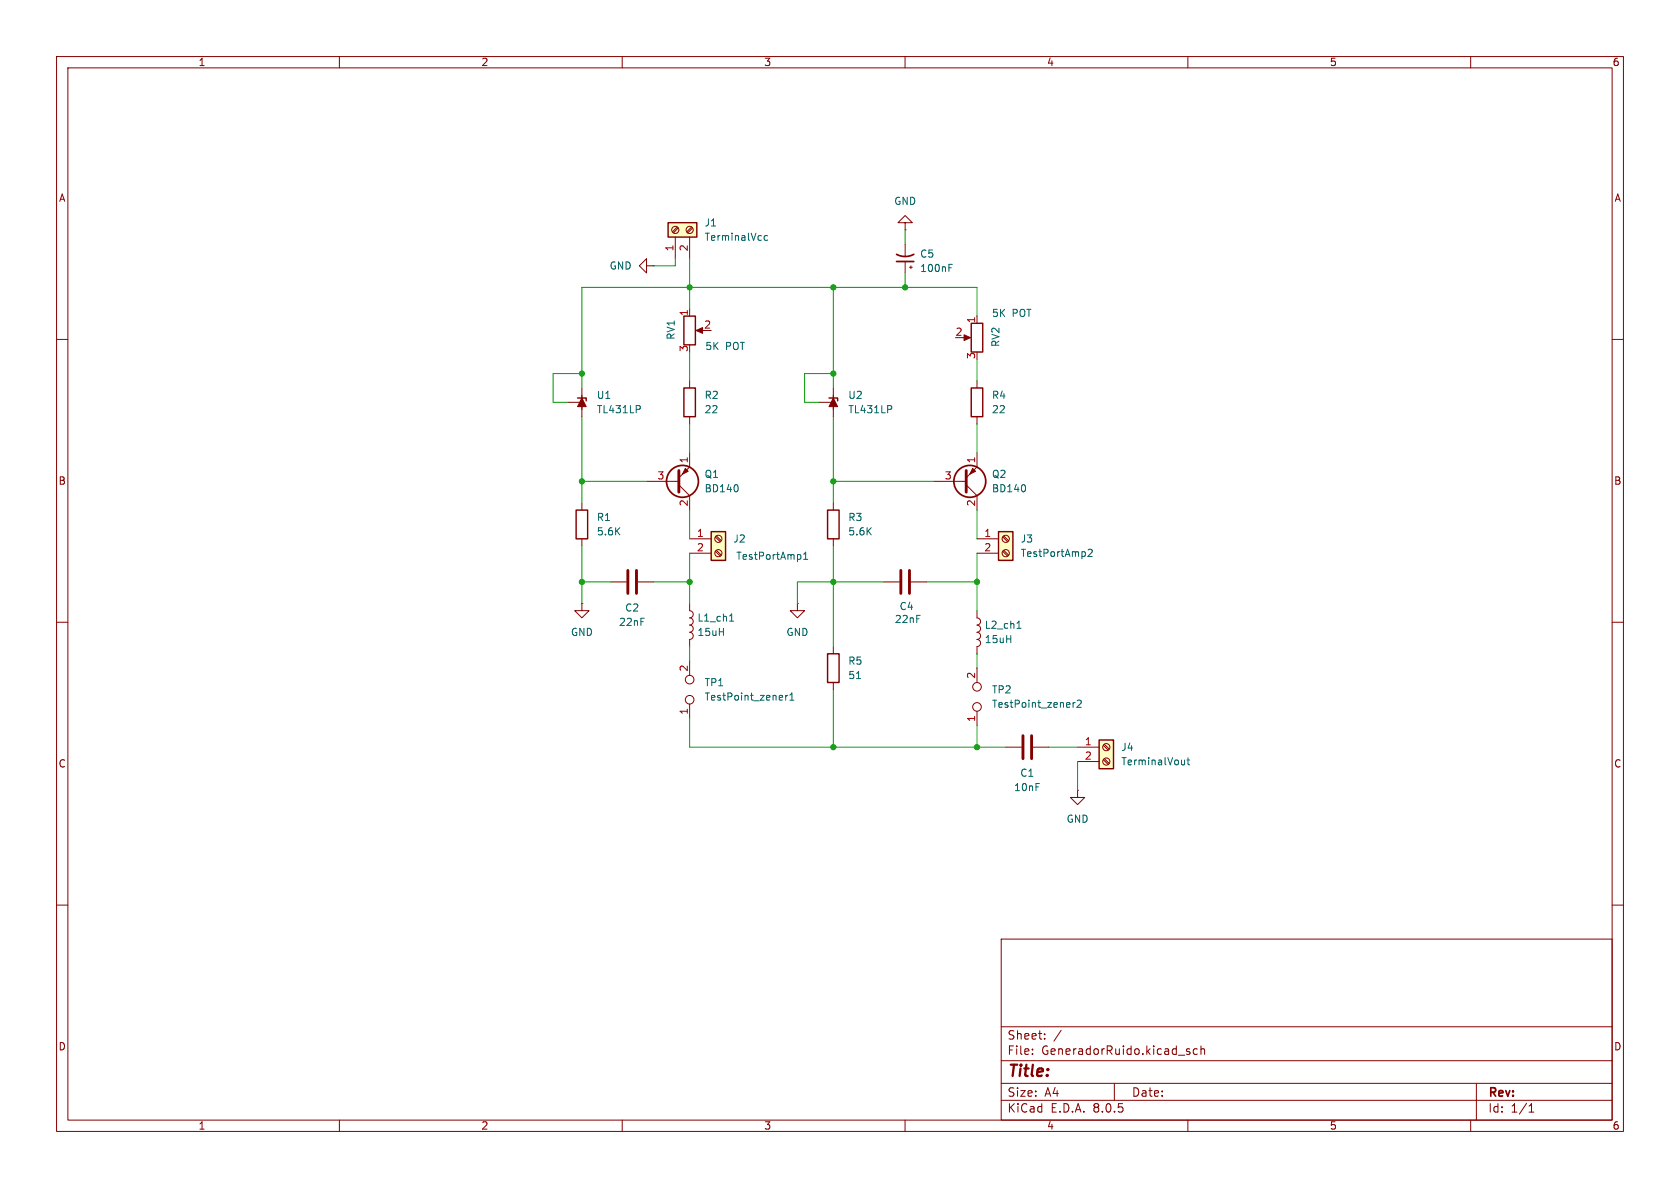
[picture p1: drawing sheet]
<svg xmlns="http://www.w3.org/2000/svg" width="297mm" height="210mm" viewBox="0 0 297 210" stroke-linecap="round" stroke-linejoin="round" font-family="sans-serif">
<g fill="none" stroke="#840000" stroke-width=".18">
<path d="M10 10h277v190h-277zM12 12h273v186h-273zM60 10v2M110 10v2M160 10v2M210 10v2M260 10v2M10 60h2M285 60h2M10 110h2M107.9 102.9h2.8M112.8 102.9h2.8"/>
<path d="M141 106.7v1.3h1.2l-1.2 1.2-1.3-1.2h1.3M141 106.7h.1M285 110h2M10 160h2M285 160h2M177 166h108v32h-108zM60 198v2M110 198v2M160 198v2M177 194.5h108M177 191.5h108M177 187.5h108"/>
<path d="M177 181.5h108M182.5 186.3v.1M182.5 185.5v.1M184.7 183.6v.1M184.7 182.8v.1M187.6 182.1l-1.3 2M197 191.5v3M210 185.9l.3 .1 .1 .2-.2 .2h-.3M210 185.4l.3 .1M210 198v2M211.7 185.5l-.5-.1-.2 .3v.4l.1 .2h.6M212.3 185.5l.2-.1 .4 .1 .1 .9"/>
<path d="M212.3 184.9v1.5M260 198v2M261 191.5v6.5M270.3 196.6h.9M270.3 195.5l.4-.4v1.5"/>
</g>
<path d="M111 100.8v4.1M112.5 100.8v4.1" fill="none" stroke="#840000" stroke-width=".51"/>
<path d="M125.7 94h2.6v5.1h-2.6z" fill="#ffffc2"/>
<path d="M125.7 94h2.6v5.1h-2.6z" fill="none" stroke="#840000" stroke-width=".25"/>
<g fill="none" stroke="#840000" stroke-width=".18">
<path d="M121.9 95.3h3.8M121.9 97.8h3.8M126.5 97.5l.8 .8M126.5 94.9l.8 .9M126.6 97.3l.9 .8M126.6 94.7l.9 .9"/>
<circle cx="127" cy="95.2" r=".63"/>
<circle cx="127" cy="97.8" r=".63"/>
</g>
<path d="M142.1 98.9h.7M142.1 98l.3-.4v1.3" fill="none" stroke="#006464" stroke-width=".18"/>
<path d="M176.5 94h2.6v5.1h-2.6z" fill="#ffffc2"/>
<path d="M102.1 70.4h1.5v.5M146.6 70.4h1.5v.5M101.9 90.2h2v5.1h-2zM146.3 90.2h2v5.1h-2zM176.5 94h2.6v5.1h-2.6zM146.3 115.6h2v5.1h-2z" fill="none" stroke="#840000" stroke-width=".25"/>
<g fill="none" stroke="#840000" stroke-width=".18">
<path d="M114.3 47v-1.3l-1.3 1.3 1.3 1.3v-1.3h1.3M115.6 47h.1M100.3 71.1h2.6M102.9 69.9v2.5M102.9 68.6v5.1M144.8 71.1h2.5M147.3 69.9v2.5M147.3 68.6v5.1M102.9 88.9v1.3M102.9 95.3v1.2M114.3 85.1h5.7M120 85.7l1.9 1.9v2.6"/>
<path d="M121.9 80v2.6l-1.9 1.9M147.3 88.9v1.3M147.3 95.3v1.2M165.1 85.1h5.7M170.8 85.7l1.9 1.9v2.6M172.7 95.3h3.8M172.7 97.8h3.8M172.7 80v2.6l-1.9 1.9M177.3 97.5l.8 .8M177.3 94.9l.8 .9M177.4 97.3l.9 .8M177.4 94.7l.9 .9"/>
<path d="M102.9 106.7v1.3h1.2l-1.2 1.2-1.3-1.2h1.3M102.9 106.7h.1M121.9 108a.64 .64 0 0 1 .6 .6 .64 .64 0 0 1-.6 .6 .64 .64 0 0 1 .6 .7 .64 .64 0 0 1-.6 .6 .64 .64 0 0 1 .6 .6 .64 .64 0 0 1-.6 .7 .63 .63 0 0 1 .6 .6 .63 .63 0 0 1-.6 .6v1.3M121.9 106.7v1.3M121.9 116.8v2.6M147.3 114.3v1.3M156.2 102.9h2.8M161 102.9h2.8M172.7 113a.63 .63 0 0 1 .6 .7 .63 .63 0 0 1-.6 .6v1.3M172.7 108v1.2a.64 .64 0 0 1 .6 .7 .64 .64 0 0 1-.6 .6 .64 .64 0 0 1 .6 .6 .64 .64 0 0 1-.6 .7 .63 .63 0 0 1 .6 .6 .63 .63 0 0 1-.6 .6M172.7 118.1v2.6M121.9 124.5v2.5"/>
<path d="M147.3 120.7v1.2M172.7 125.7v2.6M177.8 132.1h2.8M182.6 132.1h2.8M190.5 139.7v1.3h1.3l-1.3 1.2-1.3-1.2h1.3M190.5 139.7h.1"/>
<circle cx="177.8" cy="95.2" r=".63"/>
<circle cx="177.8" cy="97.8" r=".63"/>
<circle cx="121.9" cy="120.1" r=".76"/>
<circle cx="121.9" cy="123.7" r=".76"/>
<circle cx="172.7" cy="125" r=".76"/>
<circle cx="172.7" cy="121.4" r=".76"/>
</g>
<g fill="none" stroke="#006464" stroke-width=".18">
<path d="M113.1 71.8l.1 .1-.1 .4M157.5 71.8l.2 .1-.2 .4M130.4 85.8l.1 .4-.1 .6M181.2 85.8l.1 .4-.1 .6M192.4 97.2l.4-.1 .3 .4-.8 .9h.8M129 109.8h.7M129.2 108.7l.1-.2v1.3M151.4 120h.7M179.8 111.1h.7M180 110l.1-.2v1.3M138.9 122.9v.9M139.3 122.9l-.4 .3"/>
<path d="M139.6 123.8h.8M139.6 122.9l.4-.4v1.3M189.7 124.2v.8M190.1 124.2l-.4 .2M190.4 123.9l.5-.1 .3 .3-.8 .9h.8"/>
</g>
<g fill="#840000" stroke="#840000" stroke-width=".18">
<path d="M102.9 70.4l.7 1.5h-1.5z"/>
<path d="M121.2 82.8l.5 .5-1.1 .5z"/>
<path d="M147.3 70.4l.8 1.5h-1.5z"/>
<path d="M172 82.8l.5 .5-1.1 .5z"/>
</g>
<g fill="#840000" stroke="#840000" stroke-width=".51">
<path d="M120 83.2v3.8z"/>
<path d="M170.8 83.2v3.8z"/>
</g>
<g fill="none" stroke="#840000" stroke-width=".3">
<circle cx="120.6" cy="85.1" r="2.82"/>
<circle cx="171.4" cy="85.1" r="2.82"/>
</g>
<path d="M159.3 100.8v4.1M160.8 100.8v4.1M180.8 130v4.1M182.4 130v4.1" fill="none" stroke="#840000" stroke-width=".51"/>
<path d="M194.3 130.8h2.5v5.1h-2.5z" fill="#ffffc2"/>
<path d="M171.7 57.2h2v5h-2zM171.7 68.6h2v5.1h-2zM194.3 130.8h2.5v5.1h-2.5z" fill="none" stroke="#840000" stroke-width=".25"/>
<g fill="none" stroke="#840000" stroke-width=".18">
<path d="M170.2 59.7h1M172.7 55.9v1.3M172.7 67.3v1.3M172.7 73.7v1.2M190.5 132.1h3.8M190.5 134.6h3.8M195 134.3l.9 .8M195 131.7l.9 .9M195.2 134.1l.9 .9M195.2 131.6l.9 .8"/>
<circle cx="195.6" cy="134.6" r=".63"/>
<circle cx="195.6" cy="132.1" r=".63"/>
</g>
<path d="M209.4 134.4v.8M209.4 135.1l-.3 .1M209.8 134.4h.5M210 133.9v1.1l.3 .2" fill="none" stroke="#006464" stroke-width=".18"/>
<path d="M170.4 59.2l1.2 .5-1.2 .5z" fill="#840000" stroke="#840000" stroke-width=".18"/>
<path d="M118.1 39.4h5.1v2.5h-5.1z" fill="#ffffc2"/>
<path d="M118.1 39.4h5.1v2.5h-5.1zM120.9 55.9h2v5.1h-2zM120.9 68.6h2v5.1h-2z" fill="none" stroke="#840000" stroke-width=".25"/>
<g fill="none" stroke="#840000" stroke-width=".18">
<path d="M160 39.4h1.3l-1.3-1.3-1.3 1.3h1.3v1.2M119.4 41.9v3.8M119.7 40.1l-.8 .9M119.9 40.3l-.9 .9M121.9 41.9v3.8M121.9 54.6v1.3M122.3 40.1l-.9 .9M122.4 40.3l-.8 .9M123.4 58.4h1.1M160 40.6h.1M160 43.2v2M160 46.2v2.1"/>
<path d="M160.8 47.2h.5M161 47v.5M121.9 67.3v1.3M121.9 73.7v1.2"/>
<circle cx="119.4" cy="40.6" r=".63"/>
<circle cx="121.9" cy="40.6" r=".63"/>
</g>
<path d="M135.7 41.7l-.4-.1-.2 .3 .1 .5h.5M167.8 47.3h.4M167.8 46.7h.6" fill="none" stroke="#006464" stroke-width=".18"/>
<path d="M123.1 58.4l1.1-.5v1z" fill="#840000" stroke="#840000" stroke-width=".18"/>
<path d="M158.5 45a3.2 3.2 0 0 0 3 0M158.5 46.2h3" fill="none" stroke="#840000" stroke-width=".3"/>
<g fill="none" stroke="#009600" stroke-width=".18">
<path d="M119.4 45.7v1.3h-3.8M121.9 45.7v8.9M147.3 50.8v17.8M160 40.6v2.6M160 48.3v2.5M172.7 55.9v-5.1h-69.8v17.8M102.9 66h-5.1v5.1h2.5M102.9 73.7v15.2M121.9 62.2v5.1M121.9 74.9v5.1M147.3 66h-5.1v5.1h2.6M147.3 73.7v15.2"/>
<path d="M172.7 63.5v3.8M172.7 74.9v5.1M102.9 96.5v10.2M102.9 85.1h11.4M121.9 90.2v5.1M121.9 97.8v8.9M147.3 96.5v17.8M147.3 85.1h17.8M172.7 90.2v5.1M172.7 97.8v10.2M102.9 102.9h5M115.6 102.9h6.3"/>
<path d="M121.9 114.3v2.5M156.2 102.9h-15.2v3.8M163.8 102.9h8.9M172.7 115.6v2.5M121.9 127v5.1h55.9M147.3 121.9v10.2M172.7 128.3v3.8M185.4 132.1h5.1M190.5 134.6v5.1"/>
</g>
<g fill="#009600" stroke="#009600" stroke-width=".18">
<circle cx="102.9" cy="85.1" r=".46"/>
<circle cx="102.9" cy="102.9" r=".46"/>
<circle cx="121.9" cy="102.9" r=".46"/>
<circle cx="147.3" cy="102.9" r=".46"/>
<circle cx="147.3" cy="85.1" r=".46"/>
<circle cx="102.9" cy="66" r=".46"/>
<circle cx="147.3" cy="132.1" r=".46"/>
<circle cx="172.7" cy="132.1" r=".46"/>
<circle cx="172.7" cy="102.9" r=".46"/>
<circle cx="121.9" cy="50.8" r=".46"/>
<circle cx="160" cy="50.8" r=".46"/>
<circle cx="147.3" cy="50.8" r=".46"/>
<circle cx="147.3" cy="66" r=".46"/>
</g>
<text font-size="2.8" fill="#840000" x="178" y="190.9">Title:</text>
<g font-size="2.1" fill="#840000">
<text x="178" y="184">Sheet:</text>
<text x="178" y="186.7">File:</text>
<text x="184.1" y="186.7">GeneradorRuido.kicad_sch</text>
<text x="178" y="196.9">KiCad</text>
<text x="178" y="194.1">Size:</text>
<text x="184.7" y="194.1">A4</text>
<text x="185.7" y="196.9">E.D.A.</text>
<text x="193.3" y="196.9">8.0.5</text>
<text x="200" y="194.1">Date:</text>
<text x="263" y="194.3">Rev:</text>
<text x="263" y="196.9">Id:</text>
<text x="267.1" y="196.9">1/1</text>
</g>
<g font-size="1.8" fill="#840000">
<text x="35" y="11.9">1</text>
<text x="85" y="11.9">2</text>
<text x="135" y="11.9">3</text>
<text x="185" y="11.9">4</text>
<text x="235" y="11.9">5</text>
<text x="285" y="11.9">6</text>
<text x="10.3" y="35.9">A</text>
<text x="285.3" y="35.9">A</text>
<text x="10.3" y="85.9">B</text>
<text x="285.3" y="85.9">B</text>
<text x="10.3" y="135.9">C</text>
<text x="285.3" y="135.9">C</text>
<text x="10.3" y="185.9">D</text>
<text x="285.3" y="185.9">D</text>
<text x="35" y="199.9">1</text>
<text x="85" y="199.9">2</text>
<text x="135" y="199.9">3</text>
<text x="185" y="199.9">4</text>
<text x="235" y="199.9">5</text>
<text x="285" y="199.9">6</text>
</g>
<g font-size="1.8" fill="#006464">
<text x="124.5" y="40.2">J1</text>
<text x="158" y="36.4">GND</text>
<text x="107.7" y="47.9">GND</text>
<text x="124.5" y="42.8">TerminalVcc</text>
<text x="162.6" y="45.7">C5</text>
<text x="162.6" y="48.3">100nF</text>
<text x="175.3" y="56.2">5K</text>
<text x="178.9" y="56.2">POT</text>
<text x="119.5" y="60.2" transform="rotate(-90 119.5 60.2)">RV1</text>
<text x="124.6" y="62.1">5K</text>
<text x="128.2" y="62.1">POT</text>
<text x="176.9" y="61.4" transform="rotate(-90 176.9 61.4)">RV2</text>
<text x="105.4" y="70.7">U1</text>
<text x="124.5" y="70.7">R2</text>
<text x="149.9" y="70.7">U2</text>
<text x="175.3" y="70.7">R4</text>
<text x="105.4" y="73.3">TL431LP</text>
<text x="124.5" y="73.3">22</text>
<text x="149.9" y="73.3">TL431LP</text>
<text x="175.3" y="73.3">22</text>
<text x="124.5" y="87.2">BD140</text>
<text x="124.5" y="84.7">Q1</text>
<text x="175.3" y="87.2">BD140</text>
<text x="175.3" y="84.7">Q2</text>
<text x="105.4" y="92.3">R1</text>
<text x="105.4" y="94.8">5.6K</text>
<text x="149.9" y="92.3">R3</text>
<text x="149.9" y="94.8">5.6K</text>
<text x="129.5" y="96.1">J2</text>
<text x="130.1" y="99.2">TestPortAmp1</text>
<text x="180.3" y="96.1">J3</text>
<text x="180.3" y="98.7">TestPortAmp2</text>
<text x="100.8" y="112.6">GND</text>
<text x="109.3" y="110.8">22nF</text>
<text x="110.4" y="108.3">C2</text>
<text x="123.2" y="110.1">L1_ch1</text>
<text x="123.2" y="112.6">15uH</text>
<text x="138.9" y="112.6">GND</text>
<text x="158.1" y="110.3">22nF</text>
<text x="158.9" y="108.1">C4</text>
<text x="174" y="111.4">L2_ch1</text>
<text x="174" y="113.9">15uH</text>
<text x="149.9" y="117.7">R5</text>
<text x="124.5" y="121.5">TP1</text>
<text x="124.5" y="124.1">TestPoint_zener1</text>
<text x="149.9" y="120.2">51</text>
<text x="175.3" y="122.8">TP2</text>
<text x="175.3" y="125.3">TestPoint_zener2</text>
<text x="180.3" y="137.5">C1</text>
<text x="198.1" y="132.9">J4</text>
<text x="198.1" y="135.5">TerminalVout</text>
<text x="179.2" y="140.1">10nF</text>
<text x="188.5" y="145.6">GND</text>
</g>
<g font-size="1.8" fill="#a90000">
<text x="119.1" y="44.5" transform="rotate(-90 119.1 44.5)">1</text>
<text x="121.7" y="44.5" transform="rotate(-90 121.7 44.5)">2</text>
<text x="121.7" y="56" transform="rotate(-90 121.7 56)">1</text>
<text x="124.4" y="58.2">2</text>
<text x="168.8" y="59.4">2</text>
<text x="172.5" y="57.2" transform="rotate(-90 172.5 57.2)">1</text>
<text x="121.7" y="62.3" transform="rotate(-90 121.7 62.3)">3</text>
<text x="172.5" y="63.6" transform="rotate(-90 172.5 63.6)">3</text>
<text x="121.7" y="82" transform="rotate(-90 121.7 82)">1</text>
<text x="172.5" y="82" transform="rotate(-90 172.5 82)">1</text>
<text x="116.1" y="84.8">3</text>
<text x="121.7" y="89.6" transform="rotate(-90 121.7 89.6)">2</text>
<text x="166.9" y="84.8">3</text>
<text x="172.5" y="89.6" transform="rotate(-90 172.5 89.6)">2</text>
<text x="123.1" y="95">1</text>
<text x="173.9" y="95">1</text>
<text x="123.1" y="97.5">2</text>
<text x="173.9" y="97.5">2</text>
<text x="121.7" y="118.8" transform="rotate(-90 121.7 118.8)">2</text>
<text x="172.5" y="120.1" transform="rotate(-90 172.5 120.1)">2</text>
<text x="121.7" y="126.4" transform="rotate(-90 121.7 126.4)">1</text>
<text x="172.5" y="127.7" transform="rotate(-90 172.5 127.7)">1</text>
<text x="191.7" y="131.8">1</text>
<text x="191.7" y="134.4">2</text>
</g>
</svg>
